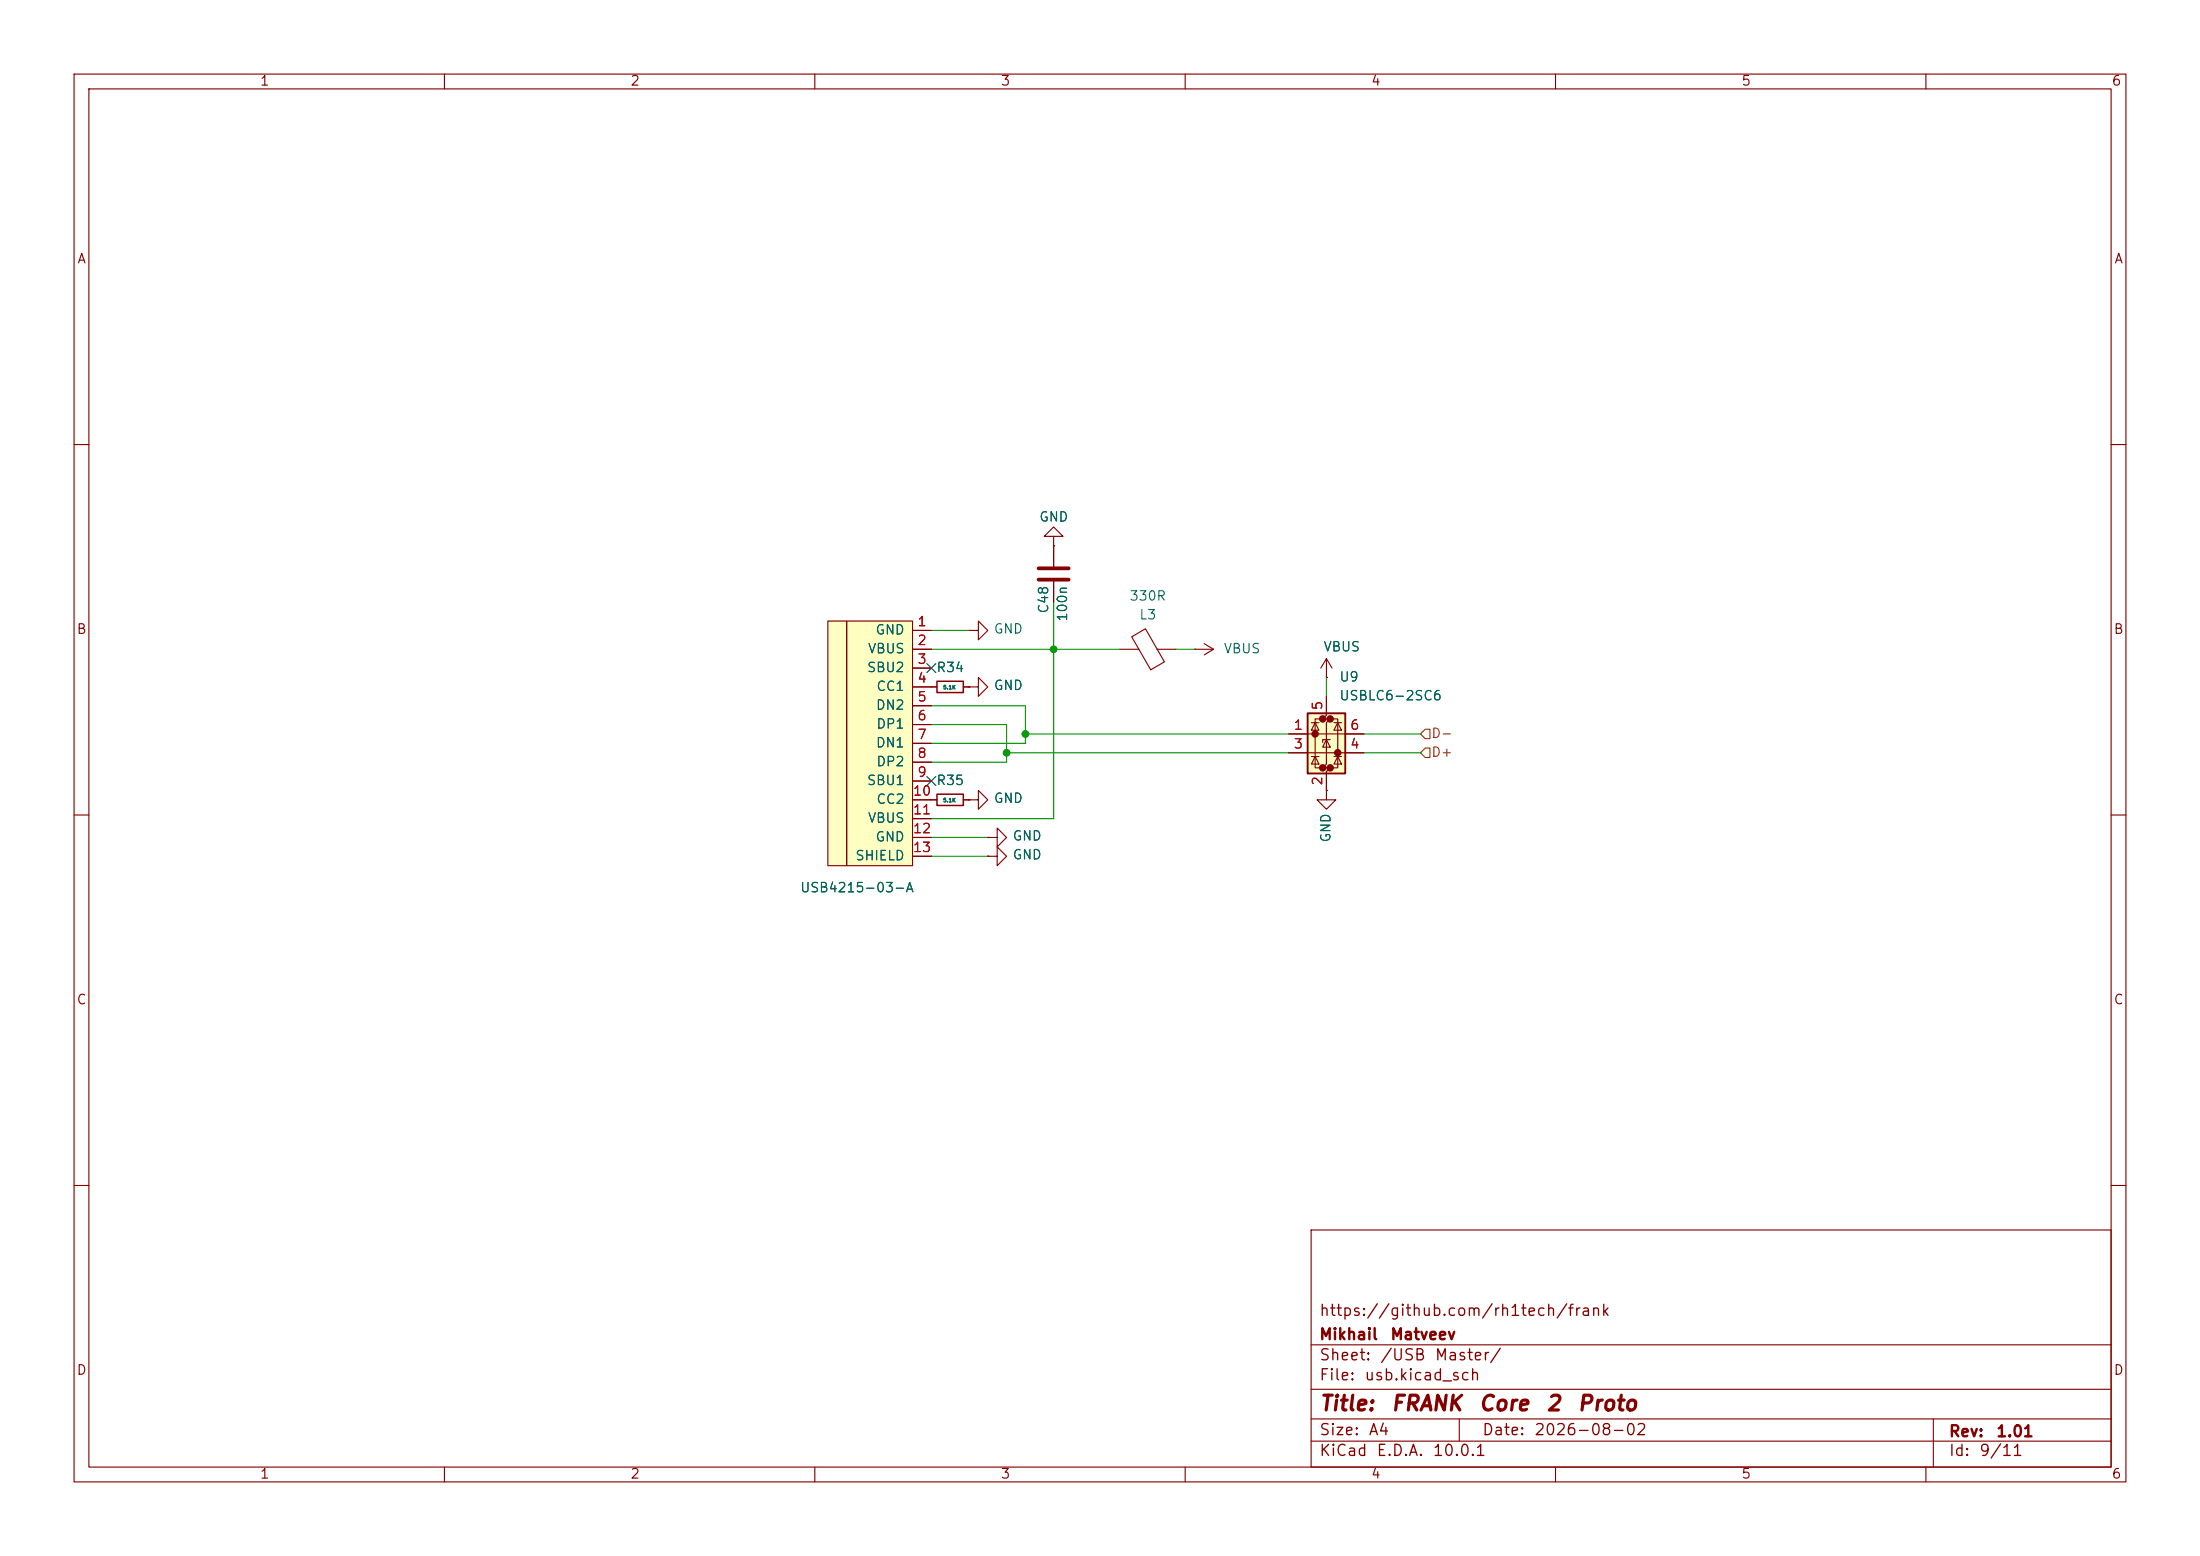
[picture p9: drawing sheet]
(kicad_sch
 (version 20260306)
 (generator "eeschema")
 (generator_version "10.0")
 (paper "A4")
 (title_block
  (title "${NAME}")
  (date "${DATE}")
  (rev "${VERSION}")
  (company "Mikhail Matveev")
  (comment 1 "https://github.com/rh1tech/frank"))
 (lib_symbols
  (symbol "FRANK:C"
   (pin_numbers (hide yes))
   (pin_names
    (offset 0.254)) (exclude_from_sim no) (in_bom yes) (on_board yes)
   (in_pos_files yes)
   (duplicate_pin_numbers_are_jumpers no)
   (property "Reference" "C" (at 0.635 2.54 0) (show_name no) (do_not_autoplace no) (effects (font (size 1.27 1.27)) (justify left)))
   (property "Value" "C" (at 0.635 -2.54 0) (show_name no) (do_not_autoplace no) (effects (font (size 1.27 1.27)) (justify left)))
   (property "Footprint" "" (at 0.9652 -3.81 0) (show_name no) (do_not_autoplace no) (hide yes) (effects (font (size 1.27 1.27))))
   (property "Datasheet" "" (at 0 0 0) (show_name no) (do_not_autoplace no) (hide yes) (effects (font (size 1.27 1.27))))
   (property "Description" "Unpolarized capacitor" (at 0 0 0) (show_name no) (do_not_autoplace no) (hide yes) (effects (font (size 1.27 1.27))))
   (symbol "C_0_1"
    (polyline (pts (xy -2.032 0.762) (xy 2.032 0.762)) (stroke (width 0.508) (type default)) (fill (type none)))
    (polyline (pts (xy -2.032 -0.762) (xy 2.032 -0.762)) (stroke (width 0.508) (type default)) (fill (type none))))
   (symbol "C_1_1"
    (pin passive line (at 0 3.81 270) (length 2.794) (name "" (effects (font (size 1.27 1.27)))) (number "1" (effects (font (size 1.27 1.27)))))
    (pin passive line (at 0 -3.81 90) (length 2.794) (name "" (effects (font (size 1.27 1.27)))) (number "2" (effects (font (size 1.27 1.27))))))
   (embedded_fonts no))
  (symbol "FRANK:Ferrite_Bead"
   (pin_numbers (hide yes))
   (pin_names
    (offset 0)) (exclude_from_sim no) (in_bom yes) (on_board yes)
   (in_pos_files yes)
   (duplicate_pin_numbers_are_jumpers no)
   (property "Reference" "FB" (at -3.81 0.635 90) (show_name no) (do_not_autoplace no) (effects (font (size 1.27 1.27))))
   (property "Value" "FerriteBead" (at 3.81 0 90) (show_name no) (do_not_autoplace no) (effects (font (size 1.27 1.27))))
   (property "Footprint" "" (at -1.778 0 90) (show_name no) (do_not_autoplace no) (hide yes) (effects (font (size 1.27 1.27))))
   (property "Datasheet" "" (at 0 0 0) (show_name no) (do_not_autoplace no) (hide yes) (effects (font (size 1.27 1.27))))
   (property "Description" "Ferrite bead" (at 0 0 0) (show_name no) (do_not_autoplace no) (hide yes) (effects (font (size 1.27 1.27))))
   (symbol "Ferrite_Bead_0_1"
    (polyline (pts (xy -2.7686 0.4064) (xy -1.7018 2.2606) (xy 2.7686 -0.3048) (xy 1.6764 -2.159) (xy -2.7686 0.4064)) (stroke (width 0) (type default)) (fill (type none)))
    (polyline (pts (xy 0 1.27) (xy 0 1.2954)) (stroke (width 0) (type default)) (fill (type none)))
    (polyline (pts (xy 0 -1.27) (xy 0 -1.2192)) (stroke (width 0) (type default)) (fill (type none))))
   (symbol "Ferrite_Bead_1_1"
    (pin passive line (at 0 3.81 270) (length 2.54) (name "" (effects (font (size 1.27 1.27)))) (number "1" (effects (font (size 1.27 1.27)))))
    (pin passive line (at 0 -3.81 90) (length 2.54) (name "" (effects (font (size 1.27 1.27)))) (number "2" (effects (font (size 1.27 1.27))))))
   (embedded_fonts no))
  (symbol "FRANK:GND"
   (power global)
   (pin_numbers (hide yes))
   (pin_names
    (offset 0) (hide yes)) (exclude_from_sim no) (in_bom yes) (on_board yes)
   (in_pos_files yes)
   (duplicate_pin_numbers_are_jumpers no)
   (property "Reference" "#PWR" (at 0 -6.35 0) (show_name no) (do_not_autoplace no) (hide yes) (effects (font (size 1.27 1.27))))
   (property "Value" "GND" (at 0 -3.81 0) (show_name no) (do_not_autoplace no) (effects (font (size 1.27 1.27))))
   (property "Footprint" "" (at 0 0 0) (show_name no) (do_not_autoplace no) (hide yes) (effects (font (size 1.27 1.27))))
   (property "Datasheet" "" (at 0 0 0) (show_name no) (do_not_autoplace no) (hide yes) (effects (font (size 1.27 1.27))))
   (property "Description" "Power symbol creates a global label with name \"GND\" , ground" (at 0 0 0) (show_name no) (do_not_autoplace no) (hide yes) (effects (font (size 1.27 1.27))))
   (symbol "GND_0_1"
    (polyline (pts (xy 0 0) (xy 0 -1.27) (xy 1.27 -1.27) (xy 0 -2.54) (xy -1.27 -1.27) (xy 0 -1.27)) (stroke (width 0) (type default)) (fill (type none))))
   (symbol "GND_1_1"
    (pin power_in line (at 0 0 270) (length 0) (name "" (effects (font (size 1.27 1.27)))) (number "1" (effects (font (size 1.27 1.27))))))
   (embedded_fonts no))
  (symbol "FRANK:R_Small"
   (pin_numbers (hide yes))
   (pin_names
    (offset 0.254) (hide yes)) (exclude_from_sim no) (in_bom yes) (on_board yes)
   (in_pos_files yes)
   (duplicate_pin_numbers_are_jumpers no)
   (property "Reference" "R" (at 0 0 90) (show_name no) (do_not_autoplace no) (effects (font (size 1.016 1.016))))
   (property "Value" "R_Small" (at 1.778 0 90) (show_name no) (do_not_autoplace no) (effects (font (size 1.27 1.27))))
   (property "Footprint" "" (at 0 0 0) (show_name no) (do_not_autoplace no) (hide yes) (effects (font (size 1.27 1.27))))
   (property "Datasheet" "" (at 0 0 0) (show_name no) (do_not_autoplace no) (hide yes) (effects (font (size 1.27 1.27))))
   (property "Description" "Resistor, small symbol" (at 0 0 0) (show_name no) (do_not_autoplace no) (hide yes) (effects (font (size 1.27 1.27))))
   (symbol "R_Small_0_1"
    (rectangle (start -0.762 1.778) (end 0.762 -1.778) (stroke (width 0.2032) (type default)) (fill (type none))))
   (symbol "R_Small_1_1"
    (pin passive line (at 0 2.54 270) (length 0.762) (name "" (effects (font (size 1.27 1.27)))) (number "1" (effects (font (size 1.27 1.27)))))
    (pin passive line (at 0 -2.54 90) (length 0.762) (name "" (effects (font (size 1.27 1.27)))) (number "2" (effects (font (size 1.27 1.27))))))
   (embedded_fonts no))
  (symbol "FRANK:USBLC6-2SC6"
   (pin_names (hide yes)) (exclude_from_sim no) (in_bom yes) (on_board yes)
   (in_pos_files yes)
   (duplicate_pin_numbers_are_jumpers no)
   (property "Reference" "U" (at 0.635 5.715 0) (show_name no) (do_not_autoplace no) (effects (font (size 1.27 1.27)) (justify left)))
   (property "Value" "USBLC6-2SC6" (at 0.635 3.81 0) (show_name no) (do_not_autoplace no) (effects (font (size 1.27 1.27)) (justify left)))
   (property "Footprint" "FRANK:SOT-23-6" (at 1.27 -6.35 0) (show_name no) (do_not_autoplace no) (hide yes) (effects (font (size 1.27 1.27)
    (italic yes)) (justify left)))
   (property "Datasheet" "https://www.st.com/resource/en/datasheet/usblc6-2.pdf" (at 1.27 -8.255 0) (show_name no) (do_not_autoplace no) (hide yes) (effects (font (size 1.27 1.27)) (justify left)))
   (property "Description" "Very low capacitance ESD protection diode, 2 data-line, SOT-23-6" (at 0 0 0) (show_name no) (do_not_autoplace no) (hide yes) (effects (font (size 1.27 1.27))))
   (symbol "USBLC6-2SC6_0_0"
    (circle (center -1.524 0) (radius 0.0001) (stroke (width 0.508) (type default)) (fill (type none)))
    (circle (center -0.508 2.032) (radius 0.0001) (stroke (width 0.508) (type default)) (fill (type none)))
    (circle (center -0.508 -4.572) (radius 0.0001) (stroke (width 0.508) (type default)) (fill (type none)))
    (circle (center 0.508 2.032) (radius 0.0001) (stroke (width 0.508) (type default)) (fill (type none)))
    (circle (center 0.508 -4.572) (radius 0.0001) (stroke (width 0.508) (type default)) (fill (type none)))
    (circle (center 1.524 -2.54) (radius 0.0001) (stroke (width 0.508) (type default)) (fill (type none))))
   (symbol "USBLC6-2SC6_0_1"
    (polyline (pts (xy -2.54 0) (xy 2.54 0)) (stroke (width 0) (type default)) (fill (type none)))
    (polyline (pts (xy -2.54 -2.54) (xy 2.54 -2.54)) (stroke (width 0) (type default)) (fill (type none)))
    (polyline (pts (xy -2.032 0.508) (xy -1.016 0.508) (xy -1.524 1.524) (xy -2.032 0.508)) (stroke (width 0) (type default)) (fill (type none)))
    (polyline (pts (xy -2.032 -3.048) (xy -1.016 -3.048)) (stroke (width 0) (type default)) (fill (type none)))
    (polyline (pts (xy -1.016 1.524) (xy -2.032 1.524)) (stroke (width 0) (type default)) (fill (type none)))
    (polyline (pts (xy -1.016 -4.064) (xy -2.032 -4.064) (xy -1.524 -3.048) (xy -1.016 -4.064)) (stroke (width 0) (type default)) (fill (type none)))
    (polyline (pts (xy -0.508 -1.143) (xy -0.508 -0.762) (xy 0.508 -0.762)) (stroke (width 0) (type default)) (fill (type none)))
    (polyline (pts (xy 0 2.54) (xy -0.508 2.032) (xy 0.508 2.032) (xy 0 1.524) (xy 0 -4.064) (xy -0.508 -4.572) (xy 0.508 -4.572) (xy 0 -5.08)) (stroke (width 0) (type default)) (fill (type none)))
    (polyline (pts (xy 0.508 -1.778) (xy -0.508 -1.778) (xy 0 -0.762) (xy 0.508 -1.778)) (stroke (width 0) (type default)) (fill (type none)))
    (polyline (pts (xy 1.016 1.524) (xy 2.032 1.524)) (stroke (width 0) (type default)) (fill (type none)))
    (polyline (pts (xy 1.016 -3.048) (xy 2.032 -3.048)) (stroke (width 0) (type default)) (fill (type none)))
    (polyline (pts (xy 2.032 0.508) (xy 1.016 0.508) (xy 1.524 1.524) (xy 2.032 0.508)) (stroke (width 0) (type default)) (fill (type none)))
    (polyline (pts (xy 2.032 -4.064) (xy 1.016 -4.064) (xy 1.524 -3.048) (xy 2.032 -4.064)) (stroke (width 0) (type default)) (fill (type none))))
   (symbol "USBLC6-2SC6_1_1"
    (rectangle (start -2.54 2.794) (end 2.54 -5.334) (stroke (width 0.254) (type default)) (fill (type background)))
    (polyline (pts (xy -0.508 2.032) (xy -1.524 2.032) (xy -1.524 -4.572) (xy -0.508 -4.572)) (stroke (width 0) (type default)) (fill (type none)))
    (polyline (pts (xy 0.508 -4.572) (xy 1.524 -4.572) (xy 1.524 2.032) (xy 0.508 2.032)) (stroke (width 0) (type default)) (fill (type none)))
    (pin passive line (at -5.08 0 0) (length 2.54) (name "I/O1" (effects (font (size 1.27 1.27)))) (number "1" (effects (font (size 1.27 1.27)))))
    (pin passive line (at 0 -7.62 90) (length 2.54) (name "GND" (effects (font (size 1.27 1.27)))) (number "2" (effects (font (size 1.27 1.27)))))
    (pin passive line (at -5.08 -2.54 0) (length 2.54) (name "I/O2" (effects (font (size 1.27 1.27)))) (number "3" (effects (font (size 1.27 1.27)))))
    (pin passive line (at 5.08 -2.54 180) (length 2.54) (name "I/O2" (effects (font (size 1.27 1.27)))) (number "4" (effects (font (size 1.27 1.27)))))
    (pin passive line (at 0 5.08 270) (length 2.54) (name "VBUS" (effects (font (size 1.27 1.27)))) (number "5" (effects (font (size 1.27 1.27)))))
    (pin passive line (at 5.08 0 180) (length 2.54) (name "I/O1" (effects (font (size 1.27 1.27)))) (number "6" (effects (font (size 1.27 1.27))))))
   (embedded_fonts no))
  (symbol "FRANK:USB_C"
   (pin_names
    (offset 1.016)) (exclude_from_sim no) (in_bom yes) (on_board yes)
   (in_pos_files yes)
   (duplicate_pin_numbers_are_jumpers no)
   (property "Reference" "USB1" (at -6.35 10.16 0) (show_name no) (do_not_autoplace no) (hide yes) (effects (font (size 1.27 1.27)) (justify right)))
   (property "Value" "USB Type C" (at 0.254 -20.828 0) (show_name no) (do_not_autoplace no) (effects (font (size 1.27 1.27)) (justify right)))
   (property "Footprint" "FRANK:USB_C_Receptacle" (at 3.81 -1.27 0) (show_name no) (do_not_autoplace no) (hide yes) (effects (font (size 1.27 1.27))))
   (property "Datasheet" "" (at 3.81 -1.27 0) (show_name no) (do_not_autoplace no) (hide yes) (effects (font (size 1.27 1.27))))
   (property "Description" "" (at 0 0 0) (show_name no) (do_not_autoplace no) (hide yes) (effects (font (size 1.27 1.27))))
   (property "LCSC" "C165948" (at 0 0 0) (show_name no) (do_not_autoplace no) (hide yes) (effects (font (size 1.27 1.27))))
   (symbol "USB_C_0_1"
    (rectangle (start -11.43 15.24) (end -8.89 -17.78) (stroke (width 0) (type default)) (fill (type background)))
    (rectangle (start 0 -17.78) (end -8.89 15.24) (stroke (width 0) (type default)) (fill (type background))))
   (symbol "USB_C_1_1"
    (pin input line (at 2.54 13.97 180) (length 2.54) (name "GND" (effects (font (size 1.27 1.27)))) (number "1" (effects (font (size 1.27 1.27)))))
    (pin input line (at 2.54 11.43 180) (length 2.54) (name "VBUS" (effects (font (size 1.27 1.27)))) (number "2" (effects (font (size 1.27 1.27)))))
    (pin input line (at 2.54 8.89 180) (length 2.54) (name "SBU2" (effects (font (size 1.27 1.27)))) (number "3" (effects (font (size 1.27 1.27)))))
    (pin input line (at 2.54 6.35 180) (length 2.54) (name "CC1" (effects (font (size 1.27 1.27)))) (number "4" (effects (font (size 1.27 1.27)))))
    (pin input line (at 2.54 3.81 180) (length 2.54) (name "DN2" (effects (font (size 1.27 1.27)))) (number "5" (effects (font (size 1.27 1.27)))))
    (pin input line (at 2.54 1.27 180) (length 2.54) (name "DP1" (effects (font (size 1.27 1.27)))) (number "6" (effects (font (size 1.27 1.27)))))
    (pin input line (at 2.54 -1.27 180) (length 2.54) (name "DN1" (effects (font (size 1.27 1.27)))) (number "7" (effects (font (size 1.27 1.27)))))
    (pin input line (at 2.54 -3.81 180) (length 2.54) (name "DP2" (effects (font (size 1.27 1.27)))) (number "8" (effects (font (size 1.27 1.27)))))
    (pin input line (at 2.54 -6.35 180) (length 2.54) (name "SBU1" (effects (font (size 1.27 1.27)))) (number "9" (effects (font (size 1.27 1.27)))))
    (pin input line (at 2.54 -8.89 180) (length 2.54) (name "CC2" (effects (font (size 1.27 1.27)))) (number "10" (effects (font (size 1.27 1.27)))))
    (pin input line (at 2.54 -11.43 180) (length 2.54) (name "VBUS" (effects (font (size 1.27 1.27)))) (number "11" (effects (font (size 1.27 1.27)))))
    (pin input line (at 2.54 -13.97 180) (length 2.54) (name "GND" (effects (font (size 1.27 1.27)))) (number "12" (effects (font (size 1.27 1.27)))))
    (pin input line (at 2.54 -16.51 180) (length 2.54) (name "SHIELD" (effects (font (size 1.27 1.27)))) (number "13" (effects (font (size 1.27 1.27))))))
   (embedded_fonts no))
  (symbol "FRANK:VBUS"
   (power global)
   (pin_numbers (hide yes))
   (pin_names
    (offset 0) (hide yes)) (exclude_from_sim no) (in_bom yes) (on_board yes)
   (in_pos_files yes)
   (duplicate_pin_numbers_are_jumpers no)
   (property "Reference" "#PWR" (at 0 -3.81 0) (show_name no) (do_not_autoplace no) (hide yes) (effects (font (size 1.27 1.27))))
   (property "Value" "VBUS" (at 0 3.556 0) (show_name no) (do_not_autoplace no) (effects (font (size 1.27 1.27))))
   (property "Footprint" "" (at 0 0 0) (show_name no) (do_not_autoplace no) (hide yes) (effects (font (size 1.27 1.27))))
   (property "Datasheet" "" (at 0 0 0) (show_name no) (do_not_autoplace no) (hide yes) (effects (font (size 1.27 1.27))))
   (property "Description" "Power symbol creates a global label with name \"VBUS\"" (at 0 0 0) (show_name no) (do_not_autoplace no) (hide yes) (effects (font (size 1.27 1.27))))
   (symbol "VBUS_0_1"
    (polyline (pts (xy -0.762 1.27) (xy 0 2.54)) (stroke (width 0) (type default)) (fill (type none)))
    (polyline (pts (xy 0 2.54) (xy 0.762 1.27)) (stroke (width 0) (type default)) (fill (type none)))
    (polyline (pts (xy 0 0) (xy 0 2.54)) (stroke (width 0) (type default)) (fill (type none))))
   (symbol "VBUS_1_1"
    (pin power_in line (at 0 0 90) (length 0) (name "" (effects (font (size 1.27 1.27)))) (number "1" (effects (font (size 1.27 1.27))))))
   (embedded_fonts no)))
 (junction
  (at 135.89 101.6)
  (diameter 0)
  (color 0 0 0 0))
 (junction
  (at 142.24 87.63)
  (diameter 0)
  (color 0 0 0 0))
 (junction
  (at 138.43 99.06)
  (diameter 0)
  (color 0 0 0 0))
 (no_connect
  (at 125.73 90.17))
 (no_connect
  (at 125.73 105.41))
 (wire
  (pts (xy 142.24 87.63) (xy 142.24 110.49))
  (stroke (width 0) (type default)))
 (wire
  (pts (xy 142.24 110.49) (xy 125.73 110.49))
  (stroke (width 0) (type default)))
 (wire
  (pts (xy 135.89 97.79) (xy 135.89 101.6))
  (stroke (width 0) (type default)))
 (wire
  (pts (xy 125.73 97.79) (xy 135.89 97.79))
  (stroke (width 0) (type default)))
 (wire
  (pts (xy 125.73 87.63) (xy 142.24 87.63))
  (stroke (width 0) (type default)))
 (wire
  (pts (xy 125.73 95.25) (xy 138.43 95.25))
  (stroke (width 0) (type default)))
 (wire
  (pts (xy 184.15 101.6) (xy 191.77 101.6))
  (stroke (width 0) (type default)))
 (wire
  (pts (xy 138.43 99.06) (xy 173.99 99.06))
  (stroke (width 0) (type default)))
 (wire
  (pts (xy 125.73 100.33) (xy 138.43 100.33))
  (stroke (width 0) (type default)))
 (wire
  (pts (xy 138.43 99.06) (xy 138.43 100.33))
  (stroke (width 0) (type default)))
 (wire
  (pts (xy 142.24 87.63) (xy 151.13 87.63))
  (stroke (width 0) (type default)))
 (wire
  (pts (xy 142.24 87.63) (xy 142.24 81.28))
  (stroke (width 0) (type default)))
 (wire
  (pts (xy 135.89 101.6) (xy 173.99 101.6))
  (stroke (width 0) (type default)))
 (wire
  (pts (xy 125.73 113.03) (xy 133.35 113.03))
  (stroke (width 0) (type default)))
 (wire
  (pts (xy 135.89 101.6) (xy 135.89 102.87))
  (stroke (width 0) (type default)))
 (wire
  (pts (xy 125.73 102.87) (xy 135.89 102.87))
  (stroke (width 0) (type default)))
 (wire
  (pts (xy 138.43 95.25) (xy 138.43 99.06))
  (stroke (width 0) (type default)))
 (wire
  (pts (xy 125.73 115.57) (xy 133.35 115.57))
  (stroke (width 0) (type default)))
 (wire
  (pts (xy 184.15 99.06) (xy 191.77 99.06))
  (stroke (width 0) (type default)))
 (wire
  (pts (xy 158.75 87.63) (xy 161.29 87.63))
  (stroke (width 0) (type default)))
 (wire
  (pts (xy 125.73 85.09) (xy 130.81 85.09))
  (stroke (width 0) (type default)))
 (wire
  (pts (xy 179.07 91.44) (xy 179.07 93.98))
  (stroke (width 0) (type default)))
 (hierarchical_label "D+"
  (shape input)
  (at 191.77 101.6 0)
  (effects (font (size 1.27 1.27)) (justify left)))
 (hierarchical_label "D-"
  (shape input)
  (at 191.77 99.06 0)
  (effects (font (size 1.27 1.27)) (justify left)))
 (symbol
  (lib_id "FRANK:Ferrite_Bead")
  (at 154.94 87.63 270)
  (mirror x)
  (unit 1)
  (body_style 1)
  (exclude_from_sim no)
  (in_bom yes)
  (on_board yes)
  (in_pos_files yes)
  (dnp no)
  (property "Reference" "L3" (at 154.94 83.058 90) (show_name no) (do_not_autoplace no) (effects (font (size 1.27 1.27))))
  (property "Value" "330R" (at 154.94 80.518 90) (show_name no) (do_not_autoplace no) (effects (font (size 1.27 1.27))))
  (property "Footprint" "FRANK:L_0603_1608Metric" (at 154.94 89.408 90) (hide yes) (show_name no) (do_not_autoplace no) (effects (font (size 1.27 1.27))))
  (property "Datasheet" "" (at 154.94 87.63 0) (hide yes) (show_name no) (do_not_autoplace no) (effects (font (size 1.27 1.27))))
  (property "Description" "Ferrite bead" (at 154.94 87.63 0) (hide yes) (show_name no) (do_not_autoplace no) (effects (font (size 1.27 1.27))))
  (property "AliExpress" "https://www.aliexpress.com/item/1005005265371362.html" (at 154.94 87.63 0) (hide yes) (show_name no) (do_not_autoplace no) (effects (font (size 1.27 1.27))))
  (pin "2")
  (pin "1"))
 (symbol
  (lib_id "FRANK:GND")
  (at 133.35 113.03 90)
  (unit 1)
  (body_style 1)
  (exclude_from_sim no)
  (in_bom yes)
  (on_board yes)
  (in_pos_files yes)
  (dnp no)
  (property "Reference" "#PWR083" (at 139.7 113.03 0) (hide yes) (show_name no) (do_not_autoplace no) (effects (font (size 1.27 1.27))))
  (property "Value" "GND" (at 136.6012 112.903 90) (show_name no) (do_not_autoplace no) (effects (font (size 1.27 1.27)) (justify right)))
  (property "Footprint" "" (at 133.35 113.03 0) (hide yes) (show_name no) (do_not_autoplace no) (effects (font (size 1.27 1.27))))
  (property "Datasheet" "" (at 133.35 113.03 0) (hide yes) (show_name no) (do_not_autoplace no) (effects (font (size 1.27 1.27))))
  (property "Description" "Power symbol creates a global label with name \"GND\" , ground" (at 133.35 113.03 0) (hide yes) (show_name no) (do_not_autoplace no) (effects (font (size 1.27 1.27))))
  (pin "1"))
 (symbol
  (lib_id "FRANK:USB_C")
  (at 123.19 99.06 0)
  (unit 1)
  (body_style 1)
  (exclude_from_sim no)
  (in_bom yes)
  (on_board yes)
  (in_pos_files yes)
  (dnp no)
  (property "Reference" "J8" (at 116.84 88.9 0) (hide yes) (show_name no) (do_not_autoplace no) (effects (font (size 1.27 1.27)) (justify right)))
  (property "Value" "USB4215-03-A" (at 123.444 119.888 0) (show_name no) (do_not_autoplace no) (effects (font (size 1.27 1.27)) (justify right)))
  (property "Footprint" "FRANK:USB_C_Receptacle" (at 127 100.33 0) (hide yes) (show_name no) (do_not_autoplace no) (effects (font (size 1.27 1.27))))
  (property "Datasheet" "https://eu.mouser.com/datasheet/2/837/usb4215-3472997.pdf" (at 127 100.33 0) (hide yes) (show_name no) (do_not_autoplace no) (effects (font (size 1.27 1.27))))
  (property "Description" "" (at 123.19 99.06 0) (hide yes) (show_name no) (do_not_autoplace no) (effects (font (size 1.27 1.27))))
  (property "LCSC" "C165948" (at 123.19 99.06 0) (hide yes) (show_name no) (do_not_autoplace no) (effects (font (size 1.27 1.27))))
  (property "AliExpress" "https://www.aliexpress.com/item/1005005500797563.html" (at 123.19 99.06 0) (hide yes) (show_name no) (do_not_autoplace no) (effects (font (size 1.27 1.27))))
  (property "Sim.Device" "" (at 123.19 99.06 0) (show_name no) (do_not_autoplace no) (effects (font (size 1.27 1.27))))
  (property "Height" "" (at 123.19 99.06 0) (show_name no) (do_not_autoplace no) (effects (font (size 1.27 1.27))))
  (property "MANUFACTURER" "" (at 123.19 99.06 0) (show_name no) (do_not_autoplace no) (effects (font (size 1.27 1.27))))
  (property "MAXIMUM_PACKAGE_HEIGHT" "" (at 123.19 99.06 0) (show_name no) (do_not_autoplace no) (effects (font (size 1.27 1.27))))
  (property "Manufacturer_Name" "" (at 123.19 99.06 0) (show_name no) (do_not_autoplace no) (effects (font (size 1.27 1.27))))
  (property "Manufacturer_Part_Number" "" (at 123.19 99.06 0) (show_name no) (do_not_autoplace no) (effects (font (size 1.27 1.27))))
  (property "Mouser Part Number" "" (at 123.19 99.06 0) (show_name no) (do_not_autoplace no) (effects (font (size 1.27 1.27))))
  (property "Mouser Price/Stock" "" (at 123.19 99.06 0) (show_name no) (do_not_autoplace no) (effects (font (size 1.27 1.27))))
  (property "PARTREV" "" (at 123.19 99.06 0) (show_name no) (do_not_autoplace no) (effects (font (size 1.27 1.27))))
  (property "STANDARD" "" (at 123.19 99.06 0) (show_name no) (do_not_autoplace no) (effects (font (size 1.27 1.27))))
  (pin "1")
  (pin "10")
  (pin "11")
  (pin "12")
  (pin "13")
  (pin "2")
  (pin "3")
  (pin "4")
  (pin "5")
  (pin "6")
  (pin "7")
  (pin "8")
  (pin "9"))
 (symbol
  (lib_id "FRANK:GND")
  (at 133.35 115.57 90)
  (unit 1)
  (body_style 1)
  (exclude_from_sim no)
  (in_bom yes)
  (on_board yes)
  (in_pos_files yes)
  (dnp no)
  (property "Reference" "#PWR084" (at 139.7 115.57 0) (hide yes) (show_name no) (do_not_autoplace no) (effects (font (size 1.27 1.27))))
  (property "Value" "GND" (at 136.6012 115.443 90) (show_name no) (do_not_autoplace no) (effects (font (size 1.27 1.27)) (justify right)))
  (property "Footprint" "" (at 133.35 115.57 0) (hide yes) (show_name no) (do_not_autoplace no) (effects (font (size 1.27 1.27))))
  (property "Datasheet" "" (at 133.35 115.57 0) (hide yes) (show_name no) (do_not_autoplace no) (effects (font (size 1.27 1.27))))
  (property "Description" "Power symbol creates a global label with name \"GND\" , ground" (at 133.35 115.57 0) (hide yes) (show_name no) (do_not_autoplace no) (effects (font (size 1.27 1.27))))
  (pin "1"))
 (symbol
  (lib_id "FRANK:USBLC6-2SC6")
  (at 179.07 99.06 0)
  (unit 1)
  (body_style 1)
  (exclude_from_sim no)
  (in_bom yes)
  (on_board yes)
  (in_pos_files yes)
  (dnp no)
  (property "Reference" "U9" (at 180.7211 91.44 0) (show_name no) (do_not_autoplace no) (effects (font (size 1.27 1.27)) (justify left)))
  (property "Value" "USBLC6-2SC6" (at 180.7211 93.98 0) (show_name no) (do_not_autoplace no) (effects (font (size 1.27 1.27)) (justify left)))
  (property "Footprint" "FRANK:SOT-23-6" (at 180.34 105.41 0) (hide yes) (show_name no) (do_not_autoplace no) (effects (font (size 1.27 1.27)
    (italic yes)) (justify left)))
  (property "Datasheet" "https://www.st.com/resource/en/datasheet/usblc6-2.pdf" (at 180.34 107.315 0) (hide yes) (show_name no) (do_not_autoplace no) (effects (font (size 1.27 1.27)) (justify left)))
  (property "Description" "Very low capacitance ESD protection diode, 2 data-line, SOT-23-6" (at 179.07 99.06 0) (hide yes) (show_name no) (do_not_autoplace no) (effects (font (size 1.27 1.27))))
  (property "Availability" "" (at 179.07 99.06 0) (show_name no) (do_not_autoplace no) (effects (font (size 1.27 1.27))))
  (property "Check_prices" "" (at 179.07 99.06 0) (show_name no) (do_not_autoplace no) (effects (font (size 1.27 1.27))))
  (property "Description_1" "" (at 179.07 99.06 0) (show_name no) (do_not_autoplace no) (effects (font (size 1.27 1.27))))
  (property "MF" "" (at 179.07 99.06 0) (show_name no) (do_not_autoplace no) (effects (font (size 1.27 1.27))))
  (property "MP" "" (at 179.07 99.06 0) (show_name no) (do_not_autoplace no) (effects (font (size 1.27 1.27))))
  (property "Package" "" (at 179.07 99.06 0) (show_name no) (do_not_autoplace no) (effects (font (size 1.27 1.27))))
  (property "Price" "" (at 179.07 99.06 0) (show_name no) (do_not_autoplace no) (effects (font (size 1.27 1.27))))
  (property "SnapEDA_Link" "" (at 179.07 99.06 0) (show_name no) (do_not_autoplace no) (effects (font (size 1.27 1.27))))
  (property "Attrition Qty" "" (at 179.07 99.06 0) (hide yes) (show_name no) (do_not_autoplace no) (effects (font (size 1.27 1.27))))
  (property "Category" "" (at 179.07 99.06 0) (hide yes) (show_name no) (do_not_autoplace no) (effects (font (size 1.27 1.27))))
  (property "Class" "" (at 179.07 99.06 0) (hide yes) (show_name no) (do_not_autoplace no) (effects (font (size 1.27 1.27))))
  (property "Crystal Type" "" (at 179.07 99.06 0) (hide yes) (show_name no) (do_not_autoplace no) (effects (font (size 1.27 1.27))))
  (property "Frequency" "" (at 179.07 99.06 0) (hide yes) (show_name no) (do_not_autoplace no) (effects (font (size 1.27 1.27))))
  (property "Frequency Stability" "" (at 179.07 99.06 0) (hide yes) (show_name no) (do_not_autoplace no) (effects (font (size 1.27 1.27))))
  (property "Frequency Tolerance" "" (at 179.07 99.06 0) (hide yes) (show_name no) (do_not_autoplace no) (effects (font (size 1.27 1.27))))
  (property "Load Capacitance" "" (at 179.07 99.06 0) (hide yes) (show_name no) (do_not_autoplace no) (effects (font (size 1.27 1.27))))
  (property "Manufacturer" "" (at 179.07 99.06 0) (hide yes) (show_name no) (do_not_autoplace no) (effects (font (size 1.27 1.27))))
  (property "Minimum Qty" "" (at 179.07 99.06 0) (hide yes) (show_name no) (do_not_autoplace no) (effects (font (size 1.27 1.27))))
  (property "Normal Temperature Frequency Tolerance" "" (at 179.07 99.06 0) (hide yes) (show_name no) (do_not_autoplace no) (effects (font (size 1.27 1.27))))
  (property "Operating Temperature" "" (at 179.07 99.06 0) (hide yes) (show_name no) (do_not_autoplace no) (effects (font (size 1.27 1.27))))
  (property "Part" "" (at 179.07 99.06 0) (hide yes) (show_name no) (do_not_autoplace no) (effects (font (size 1.27 1.27))))
  (property "Process" "" (at 179.07 99.06 0) (hide yes) (show_name no) (do_not_autoplace no) (effects (font (size 1.27 1.27))))
  (property "Stock" "" (at 179.07 99.06 0) (hide yes) (show_name no) (do_not_autoplace no) (effects (font (size 1.27 1.27))))
  (property "Type" "" (at 179.07 99.06 0) (hide yes) (show_name no) (do_not_autoplace no) (effects (font (size 1.27 1.27))))
  (pin "2")
  (pin "6")
  (pin "4")
  (pin "1")
  (pin "3")
  (pin "5"))
 (symbol
  (lib_id "FRANK:R_Small")
  (at 128.27 107.95 270)
  (unit 1)
  (body_style 1)
  (exclude_from_sim no)
  (in_bom yes)
  (on_board yes)
  (in_pos_files yes)
  (dnp no)
  (property "Reference" "R35" (at 128.27 105.41 90) (show_name no) (do_not_autoplace no) (effects (font (size 1.27 1.27))))
  (property "Value" "5.1K" (at 128.27 107.95 90) (show_name no) (do_not_autoplace no) (effects (font (size 0.508 0.508))))
  (property "Footprint" "FRANK:R_0603_1608Metric" (at 128.27 107.95 0) (hide yes) (show_name no) (do_not_autoplace no) (effects (font (size 1.27 1.27))))
  (property "Datasheet" "" (at 128.27 107.95 0) (hide yes) (show_name no) (do_not_autoplace no) (effects (font (size 1.27 1.27))))
  (property "Description" "Resistor, small symbol" (at 128.27 107.95 0) (hide yes) (show_name no) (do_not_autoplace no) (effects (font (size 1.27 1.27))))
  (property "LCSC" "" (at 128.27 107.95 0) (hide yes) (show_name no) (do_not_autoplace no) (effects (font (size 1.27 1.27))))
  (property "AliExpress" "https://www.aliexpress.com/item/1005005945735199.html" (at 128.27 107.95 0) (hide yes) (show_name no) (do_not_autoplace no) (effects (font (size 1.27 1.27))))
  (property "Sim.Device" "" (at 128.27 107.95 0) (show_name no) (do_not_autoplace no) (effects (font (size 1.27 1.27))))
  (property "Height" "" (at 128.27 107.95 0) (show_name no) (do_not_autoplace no) (effects (font (size 1.27 1.27))))
  (property "MANUFACTURER" "" (at 128.27 107.95 0) (show_name no) (do_not_autoplace no) (effects (font (size 1.27 1.27))))
  (property "MAXIMUM_PACKAGE_HEIGHT" "" (at 128.27 107.95 0) (show_name no) (do_not_autoplace no) (effects (font (size 1.27 1.27))))
  (property "Manufacturer_Name" "" (at 128.27 107.95 0) (show_name no) (do_not_autoplace no) (effects (font (size 1.27 1.27))))
  (property "Manufacturer_Part_Number" "" (at 128.27 107.95 0) (show_name no) (do_not_autoplace no) (effects (font (size 1.27 1.27))))
  (property "Mouser Part Number" "" (at 128.27 107.95 0) (show_name no) (do_not_autoplace no) (effects (font (size 1.27 1.27))))
  (property "Mouser Price/Stock" "" (at 128.27 107.95 0) (show_name no) (do_not_autoplace no) (effects (font (size 1.27 1.27))))
  (property "PARTREV" "" (at 128.27 107.95 0) (show_name no) (do_not_autoplace no) (effects (font (size 1.27 1.27))))
  (property "STANDARD" "" (at 128.27 107.95 0) (show_name no) (do_not_autoplace no) (effects (font (size 1.27 1.27))))
  (pin "1")
  (pin "2"))
 (symbol
  (lib_id "FRANK:R_Small")
  (at 128.27 92.71 270)
  (unit 1)
  (body_style 1)
  (exclude_from_sim no)
  (in_bom yes)
  (on_board yes)
  (in_pos_files yes)
  (dnp no)
  (property "Reference" "R34" (at 128.27 90.17 90) (show_name no) (do_not_autoplace no) (effects (font (size 1.27 1.27))))
  (property "Value" "5.1K" (at 128.27 92.71 90) (show_name no) (do_not_autoplace no) (effects (font (size 0.508 0.508))))
  (property "Footprint" "FRANK:R_0603_1608Metric" (at 128.27 92.71 0) (hide yes) (show_name no) (do_not_autoplace no) (effects (font (size 1.27 1.27))))
  (property "Datasheet" "" (at 128.27 92.71 0) (hide yes) (show_name no) (do_not_autoplace no) (effects (font (size 1.27 1.27))))
  (property "Description" "Resistor, small symbol" (at 128.27 92.71 0) (hide yes) (show_name no) (do_not_autoplace no) (effects (font (size 1.27 1.27))))
  (property "LCSC" "" (at 128.27 92.71 0) (hide yes) (show_name no) (do_not_autoplace no) (effects (font (size 1.27 1.27))))
  (property "AliExpress" "https://www.aliexpress.com/item/1005005945735199.html" (at 128.27 92.71 0) (hide yes) (show_name no) (do_not_autoplace no) (effects (font (size 1.27 1.27))))
  (property "Sim.Device" "" (at 128.27 92.71 0) (show_name no) (do_not_autoplace no) (effects (font (size 1.27 1.27))))
  (property "Height" "" (at 128.27 92.71 0) (show_name no) (do_not_autoplace no) (effects (font (size 1.27 1.27))))
  (property "MANUFACTURER" "" (at 128.27 92.71 0) (show_name no) (do_not_autoplace no) (effects (font (size 1.27 1.27))))
  (property "MAXIMUM_PACKAGE_HEIGHT" "" (at 128.27 92.71 0) (show_name no) (do_not_autoplace no) (effects (font (size 1.27 1.27))))
  (property "Manufacturer_Name" "" (at 128.27 92.71 0) (show_name no) (do_not_autoplace no) (effects (font (size 1.27 1.27))))
  (property "Manufacturer_Part_Number" "" (at 128.27 92.71 0) (show_name no) (do_not_autoplace no) (effects (font (size 1.27 1.27))))
  (property "Mouser Part Number" "" (at 128.27 92.71 0) (show_name no) (do_not_autoplace no) (effects (font (size 1.27 1.27))))
  (property "Mouser Price/Stock" "" (at 128.27 92.71 0) (show_name no) (do_not_autoplace no) (effects (font (size 1.27 1.27))))
  (property "PARTREV" "" (at 128.27 92.71 0) (show_name no) (do_not_autoplace no) (effects (font (size 1.27 1.27))))
  (property "STANDARD" "" (at 128.27 92.71 0) (show_name no) (do_not_autoplace no) (effects (font (size 1.27 1.27))))
  (pin "1")
  (pin "2"))
 (symbol
  (lib_id "FRANK:VBUS")
  (at 179.07 91.44 0)
  (unit 1)
  (body_style 1)
  (exclude_from_sim no)
  (in_bom yes)
  (on_board yes)
  (in_pos_files yes)
  (dnp no)
  (property "Reference" "#PWR087" (at 179.07 95.25 0) (hide yes) (show_name no) (do_not_autoplace no) (effects (font (size 1.27 1.27))))
  (property "Value" "VBUS" (at 178.562 87.376 0) (show_name no) (do_not_autoplace no) (effects (font (size 1.27 1.27)) (justify left)))
  (property "Footprint" "" (at 179.07 91.44 0) (hide yes) (show_name no) (do_not_autoplace no) (effects (font (size 1.27 1.27))))
  (property "Datasheet" "" (at 179.07 91.44 0) (hide yes) (show_name no) (do_not_autoplace no) (effects (font (size 1.27 1.27))))
  (property "Description" "Power symbol creates a global label with name \"VBUS\"" (at 179.07 91.44 0) (hide yes) (show_name no) (do_not_autoplace no) (effects (font (size 1.27 1.27))))
  (pin "1"))
 (symbol
  (lib_id "FRANK:GND")
  (at 130.81 85.09 90)
  (unit 1)
  (body_style 1)
  (exclude_from_sim no)
  (in_bom yes)
  (on_board yes)
  (in_pos_files yes)
  (dnp no)
  (property "Reference" "#PWR080" (at 137.16 85.09 0) (hide yes) (show_name no) (do_not_autoplace no) (effects (font (size 1.27 1.27))))
  (property "Value" "GND" (at 134.0612 84.963 90) (show_name no) (do_not_autoplace no) (effects (font (size 1.27 1.27)) (justify right)))
  (property "Footprint" "" (at 130.81 85.09 0) (hide yes) (show_name no) (do_not_autoplace no) (effects (font (size 1.27 1.27))))
  (property "Datasheet" "" (at 130.81 85.09 0) (hide yes) (show_name no) (do_not_autoplace no) (effects (font (size 1.27 1.27))))
  (property "Description" "Power symbol creates a global label with name \"GND\" , ground" (at 130.81 85.09 0) (hide yes) (show_name no) (do_not_autoplace no) (effects (font (size 1.27 1.27))))
  (pin "1"))
 (symbol
  (lib_id "FRANK:C")
  (at 142.24 77.47 0)
  (mirror x)
  (unit 1)
  (body_style 1)
  (exclude_from_sim no)
  (in_bom yes)
  (on_board yes)
  (in_pos_files yes)
  (dnp no)
  (property "Reference" "C48" (at 140.97 78.994 90) (show_name no) (do_not_autoplace no) (effects (font (size 1.27 1.27)) (justify left)))
  (property "Value" "100n" (at 143.51 78.994 90) (show_name no) (do_not_autoplace no) (effects (font (size 1.27 1.27)) (justify left)))
  (property "Footprint" "FRANK:C_0603_1608Metric" (at 143.2052 73.66 0) (hide yes) (show_name no) (do_not_autoplace no) (effects (font (size 1.27 1.27))))
  (property "Datasheet" "" (at 142.24 77.47 0) (hide yes) (show_name no) (do_not_autoplace no) (effects (font (size 1.27 1.27))))
  (property "Description" "Unpolarized capacitor" (at 142.24 77.47 0) (hide yes) (show_name no) (do_not_autoplace no) (effects (font (size 1.27 1.27))))
  (property "AliExpress" "https://www.aliexpress.com/item/33008008276.html" (at 142.24 77.47 0) (hide yes) (show_name no) (do_not_autoplace no) (effects (font (size 1.27 1.27))))
  (property "Sim.Device" "" (at 142.24 77.47 0) (show_name no) (do_not_autoplace no) (effects (font (size 1.27 1.27))))
  (property "LCSC" "" (at 142.24 77.47 0) (hide yes) (show_name no) (do_not_autoplace no) (effects (font (size 1.27 1.27))))
  (property "Availability" "" (at 142.24 77.47 0) (show_name no) (do_not_autoplace no) (effects (font (size 1.27 1.27))))
  (property "Check_prices" "" (at 142.24 77.47 0) (show_name no) (do_not_autoplace no) (effects (font (size 1.27 1.27))))
  (property "Description_1" "" (at 142.24 77.47 0) (show_name no) (do_not_autoplace no) (effects (font (size 1.27 1.27))))
  (property "MF" "" (at 142.24 77.47 0) (show_name no) (do_not_autoplace no) (effects (font (size 1.27 1.27))))
  (property "MP" "" (at 142.24 77.47 0) (show_name no) (do_not_autoplace no) (effects (font (size 1.27 1.27))))
  (property "Package" "" (at 142.24 77.47 0) (show_name no) (do_not_autoplace no) (effects (font (size 1.27 1.27))))
  (property "Price" "" (at 142.24 77.47 0) (show_name no) (do_not_autoplace no) (effects (font (size 1.27 1.27))))
  (property "SnapEDA_Link" "" (at 142.24 77.47 0) (show_name no) (do_not_autoplace no) (effects (font (size 1.27 1.27))))
  (property "Attrition Qty" "" (at 142.24 77.47 0) (hide yes) (show_name no) (do_not_autoplace no) (effects (font (size 1.27 1.27))))
  (property "Category" "" (at 142.24 77.47 0) (hide yes) (show_name no) (do_not_autoplace no) (effects (font (size 1.27 1.27))))
  (property "Class" "" (at 142.24 77.47 0) (hide yes) (show_name no) (do_not_autoplace no) (effects (font (size 1.27 1.27))))
  (property "Crystal Type" "" (at 142.24 77.47 0) (hide yes) (show_name no) (do_not_autoplace no) (effects (font (size 1.27 1.27))))
  (property "Frequency" "" (at 142.24 77.47 0) (hide yes) (show_name no) (do_not_autoplace no) (effects (font (size 1.27 1.27))))
  (property "Frequency Stability" "" (at 142.24 77.47 0) (hide yes) (show_name no) (do_not_autoplace no) (effects (font (size 1.27 1.27))))
  (property "Frequency Tolerance" "" (at 142.24 77.47 0) (hide yes) (show_name no) (do_not_autoplace no) (effects (font (size 1.27 1.27))))
  (property "Load Capacitance" "" (at 142.24 77.47 0) (hide yes) (show_name no) (do_not_autoplace no) (effects (font (size 1.27 1.27))))
  (property "Manufacturer" "" (at 142.24 77.47 0) (hide yes) (show_name no) (do_not_autoplace no) (effects (font (size 1.27 1.27))))
  (property "Minimum Qty" "" (at 142.24 77.47 0) (hide yes) (show_name no) (do_not_autoplace no) (effects (font (size 1.27 1.27))))
  (property "Normal Temperature Frequency Tolerance" "" (at 142.24 77.47 0) (hide yes) (show_name no) (do_not_autoplace no) (effects (font (size 1.27 1.27))))
  (property "Operating Temperature" "" (at 142.24 77.47 0) (hide yes) (show_name no) (do_not_autoplace no) (effects (font (size 1.27 1.27))))
  (property "Part" "" (at 142.24 77.47 0) (hide yes) (show_name no) (do_not_autoplace no) (effects (font (size 1.27 1.27))))
  (property "Process" "" (at 142.24 77.47 0) (hide yes) (show_name no) (do_not_autoplace no) (effects (font (size 1.27 1.27))))
  (property "Stock" "" (at 142.24 77.47 0) (hide yes) (show_name no) (do_not_autoplace no) (effects (font (size 1.27 1.27))))
  (property "Type" "" (at 142.24 77.47 0) (hide yes) (show_name no) (do_not_autoplace no) (effects (font (size 1.27 1.27))))
  (pin "1")
  (pin "2"))
 (symbol
  (lib_id "FRANK:GND")
  (at 130.81 92.71 90)
  (unit 1)
  (body_style 1)
  (exclude_from_sim no)
  (in_bom yes)
  (on_board yes)
  (in_pos_files yes)
  (dnp no)
  (property "Reference" "#PWR081" (at 137.16 92.71 0) (hide yes) (show_name no) (do_not_autoplace no) (effects (font (size 1.27 1.27))))
  (property "Value" "GND" (at 134.0612 92.583 90) (show_name no) (do_not_autoplace no) (effects (font (size 1.27 1.27)) (justify right)))
  (property "Footprint" "" (at 130.81 92.71 0) (hide yes) (show_name no) (do_not_autoplace no) (effects (font (size 1.27 1.27))))
  (property "Datasheet" "" (at 130.81 92.71 0) (hide yes) (show_name no) (do_not_autoplace no) (effects (font (size 1.27 1.27))))
  (property "Description" "Power symbol creates a global label with name \"GND\" , ground" (at 130.81 92.71 0) (hide yes) (show_name no) (do_not_autoplace no) (effects (font (size 1.27 1.27))))
  (pin "1"))
 (symbol
  (lib_id "FRANK:GND")
  (at 179.07 106.68 0)
  (unit 1)
  (body_style 1)
  (exclude_from_sim no)
  (in_bom yes)
  (on_board yes)
  (in_pos_files yes)
  (dnp no)
  (property "Reference" "#PWR088" (at 179.07 113.03 0) (hide yes) (show_name no) (do_not_autoplace no) (effects (font (size 1.27 1.27))))
  (property "Value" "GND" (at 179.07 111.76 90) (show_name no) (do_not_autoplace no) (effects (font (size 1.27 1.27))))
  (property "Footprint" "" (at 179.07 106.68 0) (hide yes) (show_name no) (do_not_autoplace no) (effects (font (size 1.27 1.27))))
  (property "Datasheet" "" (at 179.07 106.68 0) (hide yes) (show_name no) (do_not_autoplace no) (effects (font (size 1.27 1.27))))
  (property "Description" "Power symbol creates a global label with name \"GND\" , ground" (at 179.07 106.68 0) (hide yes) (show_name no) (do_not_autoplace no) (effects (font (size 1.27 1.27))))
  (pin "1"))
 (symbol
  (lib_id "FRANK:GND")
  (at 142.24 73.66 0)
  (mirror x)
  (unit 1)
  (body_style 1)
  (exclude_from_sim no)
  (in_bom yes)
  (on_board yes)
  (in_pos_files yes)
  (dnp no)
  (property "Reference" "#PWR085" (at 142.24 67.31 0) (hide yes) (show_name no) (do_not_autoplace no) (effects (font (size 1.27 1.27))))
  (property "Value" "GND" (at 142.24 69.85 0) (show_name no) (do_not_autoplace no) (effects (font (size 1.27 1.27))))
  (property "Footprint" "" (at 142.24 73.66 0) (hide yes) (show_name no) (do_not_autoplace no) (effects (font (size 1.27 1.27))))
  (property "Datasheet" "" (at 142.24 73.66 0) (hide yes) (show_name no) (do_not_autoplace no) (effects (font (size 1.27 1.27))))
  (property "Description" "Power symbol creates a global label with name \"GND\" , ground" (at 142.24 73.66 0) (hide yes) (show_name no) (do_not_autoplace no) (effects (font (size 1.27 1.27))))
  (pin "1"))
 (symbol
  (lib_id "FRANK:VBUS")
  (at 161.29 87.63 270)
  (mirror x)
  (unit 1)
  (body_style 1)
  (exclude_from_sim no)
  (in_bom yes)
  (on_board yes)
  (in_pos_files yes)
  (dnp no)
  (fields_autoplaced yes)
  (property "Reference" "#PWR086" (at 157.48 87.63 0) (hide yes) (show_name no) (do_not_autoplace no) (effects (font (size 1.27 1.27))))
  (property "Value" "VBUS" (at 165.1 87.6301 90) (show_name no) (do_not_autoplace no) (effects (font (size 1.27 1.27)) (justify left)))
  (property "Footprint" "" (at 161.29 87.63 0) (hide yes) (show_name no) (do_not_autoplace no) (effects (font (size 1.27 1.27))))
  (property "Datasheet" "" (at 161.29 87.63 0) (hide yes) (show_name no) (do_not_autoplace no) (effects (font (size 1.27 1.27))))
  (property "Description" "Power symbol creates a global label with name \"VBUS\"" (at 161.29 87.63 0) (hide yes) (show_name no) (do_not_autoplace no) (effects (font (size 1.27 1.27))))
  (pin "1"))
 (symbol
  (lib_id "FRANK:GND")
  (at 130.81 107.95 90)
  (unit 1)
  (body_style 1)
  (exclude_from_sim no)
  (in_bom yes)
  (on_board yes)
  (in_pos_files yes)
  (dnp no)
  (property "Reference" "#PWR082" (at 137.16 107.95 0) (hide yes) (show_name no) (do_not_autoplace no) (effects (font (size 1.27 1.27))))
  (property "Value" "GND" (at 134.0612 107.823 90) (show_name no) (do_not_autoplace no) (effects (font (size 1.27 1.27)) (justify right)))
  (property "Footprint" "" (at 130.81 107.95 0) (hide yes) (show_name no) (do_not_autoplace no) (effects (font (size 1.27 1.27))))
  (property "Datasheet" "" (at 130.81 107.95 0) (hide yes) (show_name no) (do_not_autoplace no) (effects (font (size 1.27 1.27))))
  (property "Description" "Power symbol creates a global label with name \"GND\" , ground" (at 130.81 107.95 0) (hide yes) (show_name no) (do_not_autoplace no) (effects (font (size 1.27 1.27))))
  (pin "1")))
